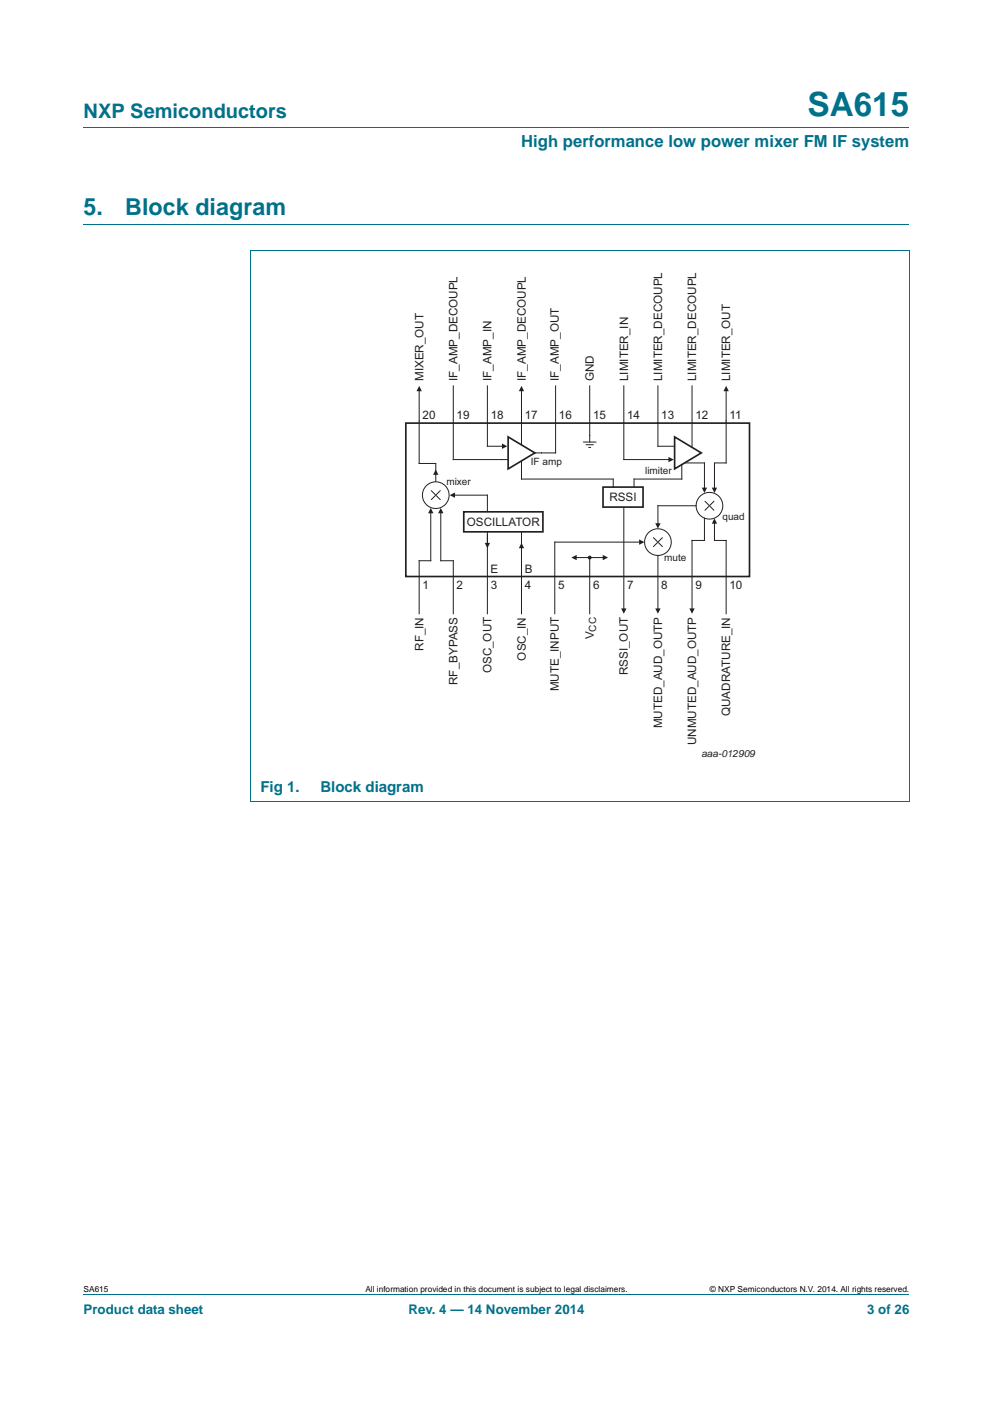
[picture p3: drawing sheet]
<svg xmlns="http://www.w3.org/2000/svg" width="210mm" height="297mm" viewBox="0 0 210 297" stroke-linecap="round" stroke-linejoin="round" font-family="sans-serif">
<path d="M17.7 27h174.6M17.7 47.4h174.6M52.9 53.1h139.4M53 53.1v116.5M192.3 53.1v116.5M52.9 169.6h139.4M17.7 273.9h174.6" fill="none" stroke="#00718a" stroke-width=".21"/>
<path d="M85.8 89.5h72.7v32.5h-72.7z" fill="none" stroke="#231f20" stroke-width=".35"/>
<circle cx="92.1" cy="104.8" r="2.82" fill="none" stroke="#231f20" stroke-width=".21"/>
<path d="M91.2 103.8l1.9 2z" fill="#fff"/>
<path d="M91.2 103.8l1.9 2" fill="none" stroke="#231f20" stroke-width=".21"/>
<path d="M91.2 105.8l1.9-2z" fill="#fff"/>
<g fill="none" stroke="#231f20" stroke-width=".21">
<path d="M88.6 89v9.1M92.1 98.1v3.8M95.9 81.6v15.6M103.1 81.6v12.8M106 97.2h1.5M110.3 89v5.1M113.1 95.8h1.4M117.5 81.6v14.2M124.7 81.6v10.5M131.9 81.6v15.6M139.1 81.6v7.9M146.3 81.6v13"/>
<path d="M153.5 89v.5M93.1 103.8l-1.9 2"/>
</g>
<path d="M107.5 92.4l5.6 3.4-5.6 3.4z" fill="none" stroke="#231f20" stroke-width=".35"/>
<path d="M110.3 81.6l.5 1.2h-1.1z" fill="#231f20"/>
<path d="M110.3 82.3v6.7" fill="none" stroke="#231f20" stroke-width=".21"/>
<path d="M106.1 93.8l1.2 .6-1.2 .6z" fill="#231f20"/>
<path d="M95.9 97.2h10.1M103.1 94.4h3.5" fill="none" stroke="#231f20" stroke-width=".21"/>
<path d="M88.6 81.6l.6 1.2h-1.1z" fill="#231f20"/>
<path d="M88.6 82.3v6.7M114.5 95.8h3M139.1 89.5v4.9" fill="none" stroke="#231f20" stroke-width=".21"/>
<path d="M142.7 92.4l5.6 3.4-5.6 3.4z" fill="none" stroke="#231f20" stroke-width=".35"/>
<path d="M141.3 96.7l1.2 .5-1.2 .6z" fill="#231f20"/>
<path d="M131.9 97.2h9.9" fill="none" stroke="#231f20" stroke-width=".21"/>
<path d="M153.5 81.6l.6 1.2h-1.1z" fill="#231f20"/>
<path d="M88.6 98.1h3.5M153.5 82.3v6.7M153.5 89.5v8.4h-2.3" fill="none" stroke="#231f20" stroke-width=".21"/>
<g fill="#231f20">
<path d="M92.1 99.3l.6 1.2h-1.1z"/>
<path d="M95.1 104.8l1.1-.6v1.1z"/>
</g>
<path d="M95.8 104.8h7.3" fill="none" stroke="#231f20" stroke-width=".21"/>
<path d="M91.1 107.5l.6 1.1h-1.2z" fill="#231f20"/>
<path d="M91.1 108.2v10.4" fill="none" stroke="#231f20" stroke-width=".21"/>
<path d="M93.2 107.5l.6 1.1h-1.2z" fill="#231f20"/>
<g fill="none" stroke="#231f20" stroke-width=".21">
<path d="M144.8 97.9h4.2M88.6 118.6v11.3M93.2 108.2v10.4M95.9 118.6v11.3M103.1 112.5v17.4M110.3 112.5v17.4M117.3 114.7v15.2M146.3 114.3v7.7M153.5 114.3v15.6M124.7 122v7.9"/>
<circle cx="150" cy="107" r="2.82"/>
</g>
<path d="M98.1 108.3h16.7v4.2h-16.7zM127.5 103.1h8.5v4.2h-8.5z" fill="none" stroke="#231f20" stroke-width=".35"/>
<path d="M149 106l2 2z" fill="#fff"/>
<path d="M149 106l2 2" fill="none" stroke="#231f20" stroke-width=".21"/>
<path d="M151 106l-2 2z" fill="#fff"/>
<path d="M139.1 107h8.1M151 106l-2 2" fill="none" stroke="#231f20" stroke-width=".21"/>
<path d="M150.5 103.2h1.1l-.5 1.1z" fill="#231f20"/>
<path d="M151.1 97.9v5.7" fill="none" stroke="#231f20" stroke-width=".21"/>
<path d="M148.4 103.2h1.1l-.5 1.1z" fill="#231f20"/>
<path d="M149 97.9v5.7" fill="none" stroke="#231f20" stroke-width=".21"/>
<path d="M151.1 109.7l.5 1.1h-1.1z" fill="#231f20"/>
<path d="M146.3 114.3h2.7M151.1 110.4v3.9h2.4" fill="none" stroke="#231f20" stroke-width=".21"/>
<path d="M110.3 114.9l.5 1.1h-1.1z" fill="#231f20"/>
<path d="M110.3 115.6v2.1" fill="none" stroke="#231f20" stroke-width=".21"/>
<path d="M102.5 114.9h1.1l-.5 1.1z" fill="#231f20"/>
<path d="M103.1 113.2v2.1M124.7 118v4" fill="none" stroke="#231f20" stroke-width=".21"/>
<path d="M127.5 117.4l1.1 .6-1.1 .5z" fill="#231f20"/>
<path d="M124.7 118h3.2" fill="none" stroke="#231f20" stroke-width=".21"/>
<path d="M120.8 118l1.1-.6v1.1z" fill="#231f20"/>
<g fill="none" stroke="#231f20" stroke-width=".21">
<path d="M110.3 97.5v3.9h19.4v1.7M123.3 93.5h2.8M123.9 94.1h1.6M124.4 94.7h.6M124.7 92.1v1.4M139.1 94.4h3.6M144.2 98.2v3.2h-10.1v1.7M88.6 118.6h2.5M93.2 118.6h2.7M103.1 104.8v3.4M121.5 118h3.2"/>
<circle cx="139.1" cy="114.7" r="2.82"/>
</g>
<path d="M138.1 113.7l2 2z" fill="#fff"/>
<path d="M138.1 113.7l2 2" fill="none" stroke="#231f20" stroke-width=".21"/>
<path d="M140.1 113.7l-2 2z" fill="#fff"/>
<path d="M140.1 113.7l-2 2" fill="none" stroke="#231f20" stroke-width=".21"/>
<path d="M138.6 110.7h1.1l-.6 1.1z" fill="#231f20"/>
<path d="M139.1 107v4.1M149 109.6v4.7" fill="none" stroke="#231f20" stroke-width=".21"/>
<path d="M145.8 128.7h1.1l-.6 1.2z" fill="#231f20"/>
<path d="M146.3 122v7.1" fill="none" stroke="#231f20" stroke-width=".21"/>
<path d="M138.6 128.7h1.1l-.6 1.2z" fill="#231f20"/>
<path d="M139.1 122v7.1" fill="none" stroke="#231f20" stroke-width=".21"/>
<path d="M131.3 128.7h1.2l-.6 1.2z" fill="#231f20"/>
<path d="M131.9 107.3v21.8M139.1 117.5v4.5" fill="none" stroke="#231f20" stroke-width=".21"/>
<path d="M135.1 114.1l1.2 .6-1.2 .6z" fill="#231f20"/>
<path d="M117.3 114.7h18.3" fill="none" stroke="#231f20" stroke-width=".21"/>
<circle cx="124.7" cy="118" r=".28" fill="#231f20"/>
<circle cx="124.7" cy="118" r=".28" fill="none" stroke="#231f20" stroke-width=".25"/>
<text font-size="7" fill="#00718a" x="170.8" y="24.6">SA615</text>
<g font-size="4.9" fill="#00718a">
<text x="17.7" y="45.4">5.</text>
<text x="26.5" y="45.4">Block diagram</text>
</g>
<text font-size="4.2" fill="#00718a" x="17.7" y="24.9">NXP Semiconductors</text>
<text font-size="3.5" fill="#00718a" x="110.2" y="31.1">High performance low power mixer FM IF system</text>
<g font-size="3.2" fill="#00718a">
<text x="55.1" y="167.5">Fig 1.</text>
<text x="67.8" y="167.5">Block diagram</text>
</g>
<g font-size="2.8" fill="#00718a">
<text x="17.7" y="277.9">Product data sheet</text>
<text x="86.4" y="277.9">Rev. 4 — 14 November 2014</text>
<text x="183.4" y="277.9">3 of 26</text>
</g>
<g font-size="2.5" fill="#231f20">
<text x="89.5" y="80.6" transform="rotate(-90 89.5 80.6)">MIXER_OUT</text>
<text x="96.7" y="80.6" transform="rotate(-90 96.7 80.6)">IF_AMP_DECOUPL</text>
<text x="103.9" y="80.6" transform="rotate(-90 103.9 80.6)">IF_AMP_IN</text>
<text x="111.2" y="80.6" transform="rotate(-90 111.2 80.6)">IF_AMP_DECOUPL</text>
<text x="118.2" y="80.6" transform="rotate(-90 118.2 80.6)">IF_AMP_OUT</text>
<text x="125.6" y="80.6" transform="rotate(-90 125.6 80.6)">GND</text>
<text x="132.8" y="80.6" transform="rotate(-90 132.8 80.6)">LIMITER_IN</text>
<text x="140" y="80.6" transform="rotate(-90 140 80.6)">LIMITER_DECOUPL</text>
<text x="147.2" y="80.6" transform="rotate(-90 147.2 80.6)">LIMITER_DECOUPL</text>
<text x="154.4" y="80.6" transform="rotate(-90 154.4 80.6)">LIMITER_OUT</text>
<text x="89.3" y="88.7">20</text>
<text x="96.6" y="88.7">19</text>
<text x="103.8" y="88.7">18</text>
<text x="111" y="88.7">17</text>
<text x="118.2" y="88.7">16</text>
<text x="125.4" y="88.7">15</text>
<text x="132.6" y="88.7">14</text>
<text x="139.8" y="88.7">13</text>
<text x="147" y="88.7">12</text>
<text x="154.3" y="88.7">11</text>
<text x="128.9" y="106">RSSI</text>
<text x="98.7" y="111.3">OSCILLATOR</text>
<text x="89.3" y="124.6">1</text>
<text x="96.6" y="124.6">2</text>
<text x="103.7" y="121.2">E</text>
<text x="103.8" y="124.6">3</text>
<text x="111" y="121.2">B</text>
<text x="111" y="124.6">4</text>
<text x="118" y="124.6">5</text>
<text x="125.4" y="124.6">6</text>
<text x="132.6" y="124.6">7</text>
<text x="139.8" y="124.6">8</text>
<text x="147" y="124.6">9</text>
<text x="154.3" y="124.6">10</text>
<text x="89.5" y="137.7" transform="rotate(-90 89.5 137.7)">RF_IN</text>
<text x="125.6" y="135.3" transform="rotate(-90 125.6 135.3)">V</text>
<text x="103.9" y="142.5" transform="rotate(-90 103.9 142.5)">OSC_OUT</text>
<text x="111.2" y="139.8" transform="rotate(-90 111.2 139.8)">OSC_IN</text>
<text x="132.8" y="142.9" transform="rotate(-90 132.8 142.9)">RSSI_OUT</text>
<text x="96.7" y="144.9" transform="rotate(-90 96.7 144.9)">RF_BYPASS</text>
<text x="118.2" y="146.3" transform="rotate(-90 118.2 146.3)">MUTE_INPUT</text>
<text x="140" y="154.1" transform="rotate(-90 140 154.1)">MUTED_AUD_OUTP</text>
<text x="154.4" y="151.5" transform="rotate(-90 154.4 151.5)">QUADRATURE_IN</text>
<text x="147.2" y="157.7" transform="rotate(-90 147.2 157.7)">UNMUTED_AUD_OUTP</text>
</g>
<g font-size="2.1" fill="#231f20">
<text x="112.3" y="98.5">IF amp</text>
<text x="136.4" y="100.2">limiter</text>
<text x="94.4" y="102.5">mixer</text>
<text x="152.8" y="110">quad</text>
<text x="140.5" y="118.8">mute</text>
<text x="126.1" y="133.6" transform="rotate(-90 126.1 133.6)">CC</text>
<text x="148.3" y="160.1">aaa-012909</text>
</g>
<g font-size="1.8">
<text x="17.7" y="273.3">SA615</text>
<text x="77.3" y="273.3">All information provided in this document is subject to legal disclaimers.</text>
<text x="150.1" y="273.3">© NXP Semiconductors N.V. 2014. All rights reserved.</text>
</g>
</svg>
